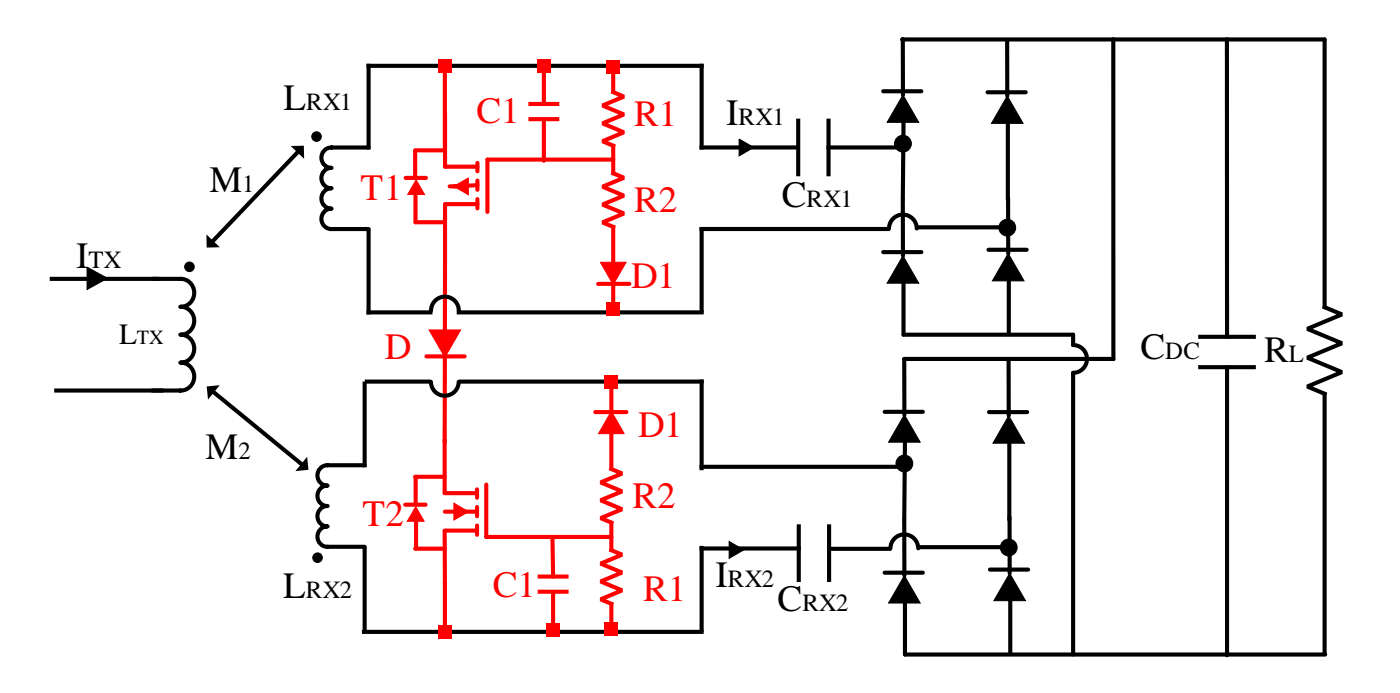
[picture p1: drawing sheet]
<svg xmlns="http://www.w3.org/2000/svg" width="240mm" height="119mm" viewBox="0 0 240 119" stroke-linecap="round" stroke-linejoin="round" font-family="sans-serif">
<g fill="none" stroke="#000" stroke-width=".71">
<path d="M63.2 11.3h57.2v14h16.1M151.6 15.6h6.5M154.8 6.8h72.5M154.9 6.7v9.6M169.5 15.8h6.5M172.8 6.9l.1 9.6M172.9 19.4v14.9M51.3 25.9l-14.9 15.6M63.2 25.3h-6.3a1.75 1.75 0 0 0-1.7 1.7 1.75 1.75 0 0 0 1.7 1.8 1.75 1.75 0 0 0-1.7 1.7 1.75 1.75 0 0 0 1.7 1.8 1.75 1.75 0 0 0-1.7 1.7 1.75 1.75 0 0 0 1.7 1.8 1.75 1.75 0 0 0-1.7 1.7 1.75 1.75 0 0 0 1.7 1.8h6.3M137 20.7v9.2M142.2 25.3h12.7M142.2 20.7v9.2"/>
<path d="M152.4 39.3h-32v14M152.6 39.2a2.38 2.38 0 0 1 2.3-2.4 2.38 2.38 0 0 1 2.4 2.4M155 21l-.1 22.9M157.8 39h15.2M173 33.9v9.5M8.9 47.8h22a2.39 2.39 0 0 1 2.4 2.4 2.39 2.39 0 0 1-2.4 2.4 2.39 2.39 0 0 1 2.4 2.4 2.39 2.39 0 0 1-2.4 2.4 2.39 2.39 0 0 1 2.4 2.4 2.39 2.39 0 0 1-2.4 2.4 2.39 2.39 0 0 1 2.4 2.4 2.39 2.39 0 0 1-2.4 2.3h-4.7M78.7 53.6h41.7M151.6 43.2h6.5M155 48.5v8.9h29.1M169.6 42.8h6.6M173.1 48.1v8.9M36.5 67.1l15.4 12.6"/>
<path d="M79.1 65.4h41.3v14.9M120.4 80h33.9M120.4 94h16.7M137.1 90.2v9.2M142.3 90.2v9.2M142.8 94.1h9.8M62.5 108.3h57.9"/>
</g>
<g fill="#000">
<path d="M49.9 25h2.2l.1 2.2zM126.8 23.8l2.5 1.5-2.5 1.4zM154.9 16.3l2.8 4.7h-5.5zM172.9 16.5l2.7 4.6h-5.5zM14.9 45.8l3.5 1.9-3.5 1.9zM35.4 40.2l2.3 2.2h-2.2zM154.9 43.9l2.8 4.6h-5.5zM173 43.4l2.7 4.7h-5.4zM35.5 66.3l2.2-.3-2 2.5zM52.7 78.3l.2 2.2-2.2 .3zM125.1 92.8l2.5 1.5-2.5 1.4z"/>
<circle cx="54.3" cy="23.4" r=".82"/>
<circle cx="154.9" cy="24.6" r="1.44"/>
<circle cx="172.9" cy="39" r="1.44"/>
<circle cx="32.5" cy="45.7" r=".82"/>
<circle cx="54.5" cy="95.6" r=".82"/>
</g>
<g fill="none" stroke="#000" stroke-width=".17">
<path d="M154.9 16.3l2.8 4.7h-5.5zM172.9 16.5l2.7 4.6h-5.5zM126.8 23.8l2.5 1.5-2.5 1.4zM14.9 45.8l3.5 1.9-3.5 1.9zM154.9 43.9l2.8 4.6h-5.5zM173 43.4l2.7 4.7h-5.4zM125.1 92.8l2.5 1.5-2.5 1.4z"/>
<circle cx="54.3" cy="23.4" r=".82"/>
<circle cx="154.9" cy="24.6" r="1.44"/>
<circle cx="172.9" cy="39" r="1.44"/>
<circle cx="32.5" cy="45.7" r=".82"/>
<circle cx="54.5" cy="95.6" r=".82"/>
</g>
<path d="M76.3 11.6v13.2" fill="none" stroke="#f00" stroke-width=".71"/>
<path d="M75.1 10.1h2.4v2.4h-2.4z" fill-rule="evenodd" fill="#f00"/>
<path d="M81.9 83.9v1.4M81.9 86.9v1.6M81.9 90.1v1.6" fill="none" stroke="#f00" stroke-width=".71"/>
<path d="M77.9 86.3l2.5 1.4-2.5 1.5z" fill="#f00"/>
<path d="M77.9 86.3l2.5 1.4-2.5 1.5z" fill="none" stroke="#f00" stroke-width=".17"/>
<path d="M76.3 91v9.2M76.3 84.5h5.6M76.3 91h5.6M76.3 87.7h2.4M79.5 87.7h2.4" fill="none" stroke="#f00" stroke-width=".71"/>
<path d="M71.3 86.9l1.5 2.5h-2.9z" fill="#f00"/>
<path d="M71.3 86.9l1.5 2.5h-2.9z" fill="none" stroke="#f00" stroke-width=".17"/>
<path d="M81.9 27.9v1.5M81.9 31v1.5M81.9 34.1v1.6M76.3 75.4v9.1M69.5 86.5h3.5M71.2 94.1h5.1M71.2 81.7h5.1M71.3 81.8v4.5M71.4 89.4v4.7" fill="none" stroke="#f00" stroke-width=".71"/>
<path d="M77.9 31.9l2.5-1.4v2.9z" fill="#f00"/>
<path d="M77.9 31.9l2.5-1.4v2.9z" fill="none" stroke="#f00" stroke-width=".17"/>
<path d="M76.4 35.1v8.9M76.4 28.6h5.5M76.4 35h5.5M77.2 31.9h2.3M81.9 31.7l-4 .2" fill="none" stroke="#f00" stroke-width=".71"/>
<path d="M71.4 30.8l1.4 2.5h-2.8z" fill="#f00"/>
<path d="M71.4 30.8l1.4 2.5h-2.8z" fill="none" stroke="#f00" stroke-width=".17"/>
<path d="M76.4 19.4v9.2M69.6 30.5h3.5M71.2 25.8v4.7M71.3 33.5v4.6h5.1M71.3 25.8h5.1" fill="none" stroke="#f00" stroke-width=".71"/>
<path d="M73.6 56.6h5.5l-2.8 4.7z" fill="#f00"/>
<path d="M73.6 56.6h5.5l-2.8 4.7z" fill="none" stroke="#f00" stroke-width=".17"/>
<path d="M105.2 27.4h-21.6v8.9M76.4 44l-.1 14.1M73.2 61.1h6.5M76.3 61.3v14.5M83.4 83.1v8.9h21.5M76.3 100.2v7.8" fill="none" stroke="#f00" stroke-width=".71"/>
<path d="M75.2 107.1h2.3v2.4h-2.3z" fill-rule="evenodd" fill="#f00"/>
<path d="M63.2 11.3v14M63.2 39.6v14h10.7M74 53.2a2.38 2.38 0 0 1 2.3-2.3 2.38 2.38 0 0 1 2.4 2.3M62.6 65.8v14h-6.4a1.75 1.75 0 0 0-1.7 1.7 1.75 1.75 0 0 0 1.7 1.8 1.75 1.75 0 0 0-1.7 1.7 1.75 1.75 0 0 0 1.7 1.7 1.75 1.75 0 0 0-1.7 1.8 1.75 1.75 0 0 0 1.7 1.7 1.75 1.75 0 0 0-1.7 1.8 1.75 1.75 0 0 0 1.7 1.7h6.4M63 65.4h10.6M73.9 65.5a2.38 2.38 0 0 0 2.4 2.3 2.38 2.38 0 0 0 2.4-2.3M62.6 94v14M120.4 93.9v14" fill="none" stroke="#000" stroke-width=".71"/>
<path d="M105.2 15.8l1.9 .8-3.7 1.5 3.7 1.5-3.7 1.5 3.7 1.6-3.7 1.5 1.8 .8" fill="none" stroke="#f00" stroke-width=".71"/>
<path d="M103 45h4.4l-2.2 3.8z" fill="#f00"/>
<path d="M103 45h4.4l-2.2 3.8z" fill="none" stroke="#f00" stroke-width=".17"/>
<path d="M102.6 48.7h5.4M105.2 48.8v3.9" fill="none" stroke="#f00" stroke-width=".71"/>
<path d="M104 51.9h2.4v2.3h-2.4z" fill-rule="evenodd" fill="#f00"/>
<path d="M105.2 11.8v3.9M105.2 25v4.7l1.9 .8-3.7 1.5 3.7 1.5-3.7 1.6 3.7 1.5-3.7 1.5 1.8 .8v7.3" fill="none" stroke="#f00" stroke-width=".71"/>
<path d="M104 10.2h2.4v2.4h-2.4z" fill-rule="evenodd" fill="#f00"/>
<path d="M91 17.8h4.6M93.3 11.6v5.7M91 20.4h4.6M93.3 20.4v7.2" fill="none" stroke="#f00" stroke-width=".71"/>
<path d="M92.1 10.1h2.4v2.4h-2.4z" fill-rule="evenodd" fill="#f00"/>
<path d="M104.9 94.3l1.8 .8-3.6 1.5 3.6 1.5-3.6 1.6 3.6 1.5-3.6 1.5 1.8 .8" fill="none" stroke="#f00" stroke-width=".71"/>
<path d="M104.9 70.5l2.2 3.8h-4.4z" fill="#f00"/>
<path d="M104.9 70.5l2.2 3.8h-4.4z" fill="none" stroke="#f00" stroke-width=".17"/>
<path d="M102.1 70.6h5.4M104.9 65.8v4.7" fill="none" stroke="#f00" stroke-width=".71"/>
<path d="M103.7 64.2h2.4v2.4h-2.4z" fill-rule="evenodd" fill="#f00"/>
<path d="M104.9 73.1v7.3l1.8 .8-3.6 1.5 3.6 1.5-3.6 1.6 3.6 1.5-3.6 1.5 1.8 .8v4.7M104.9 103.6v3.9" fill="none" stroke="#f00" stroke-width=".71"/>
<path d="M103.7 106.7h2.4v2.4h-2.4z" fill-rule="evenodd" fill="#f00"/>
<path d="M92.6 98.8h4.6M94.8 92l.1 6.8M92.6 101.4h4.6M94.9 101.9v5.7" fill="none" stroke="#f00" stroke-width=".71"/>
<path d="M93.7 106.8h2.4v2.4h-2.4z" fill-rule="evenodd" fill="#f00"/>
<g fill="none" stroke="#000" stroke-width=".71">
<path d="M191 6.7l.1 54.9M210.5 6.7l.1 51M227.3 6.8v45.9l3 1.2-6 2.5 6 2.4-6 2.5 6 2.5-6 2.5 3 1.2v44.4M184.1 57.4v1.8a2.38 2.38 0 0 1 2.4 2.3 2.38 2.38 0 0 1-2.4 2.4v48.3M206 57.7h9.2M9.7 66.9h18M151.8 70.6h6.6M155.3 75.8l-.1 22.9M169.7 70.6h6.6M173.1 61.7v9.6M173.2 74.2v14.9M191.1 61.5h-35.9v9.6"/>
<path d="M206 62.9h9.2M210.6 62.9v49.4M151.8 98.2h6.6M152.8 94a2.38 2.38 0 0 1 2.4-2.4 2.38 2.38 0 0 1 2.4 2.4M158 93.8h15.3M169.9 97.6h6.5M173.2 88.7l.1 9.6M155.3 103.4v8.8h72.1M173.4 103v8.8"/>
</g>
<g fill="#000">
<path d="M155.2 71.1l2.7 4.7h-5.4zM173.1 71.3l2.7 4.7h-5.4zM155.2 98.7l2.7 4.7h-5.4zM173.3 98.3l2.7 4.7h-5.4z"/>
<circle cx="155.2" cy="79.5" r="1.44"/>
<circle cx="173.1" cy="93.9" r="1.44"/>
</g>
<g fill="none" stroke="#000" stroke-width=".17">
<path d="M155.2 71.1l2.7 4.7h-5.4zM173.1 71.3l2.7 4.7h-5.4zM155.2 98.7l2.7 4.7h-5.4zM173.3 98.3l2.7 4.7h-5.4z"/>
<circle cx="155.2" cy="79.5" r="1.44"/>
<circle cx="173.1" cy="93.9" r="1.44"/>
</g>
<g font-size="6.4">
<text x="48.6" y="18.9">L</text>
<text x="124.6" y="21.4">I</text>
<text x="35.9" y="32.9">M</text>
<text x="134.2" y="35.5">C</text>
<text x="13" y="45.9">I</text>
<text x="195.7" y="61.5">C</text>
<text x="216.9" y="62.1">R</text>
<text x="35.3" y="78.7">M</text>
<text x="122.8" y="100.6">I</text>
<text x="48.6" y="102.6">L</text>
<text x="133.4" y="104.8">C</text>
</g>
<g font-size="6.4" fill="#f00">
<text x="81.8" y="21.1">C1</text>
<text x="108.8" y="21.6">R1</text>
<text x="61.9" y="34.3">T1</text>
<text x="108.8" y="36.3">R2</text>
<text x="108.3" y="49.4">D1</text>
<text x="66" y="61.5">D</text>
<text x="109.5" y="74.9">D1</text>
<text x="108.5" y="87.1">R2</text>
<text x="62.2" y="90.2">T2</text>
<text x="84.6" y="102.4">C1</text>
<text x="110.4" y="103.1">R1</text>
</g>
<text font-size="5" x="20.5" y="59">L</text>
<g font-size="4.2">
<text x="52.5" y="18.9">RX1</text>
<text x="126.7" y="21.4">RX1</text>
<text x="41.6" y="32.9">1</text>
<text x="138.4" y="35.5">RX1</text>
<text x="15.2" y="45.9">TX</text>
<text x="199.9" y="61.5">DC</text>
<text x="221.2" y="62.1">L</text>
<text x="40.9" y="78.7">2</text>
<text x="124.9" y="100.6">RX2</text>
<text x="52.5" y="102.6">RX2</text>
<text x="137.7" y="104.8">RX2</text>
</g>
<text font-size="3.4" x="23.5" y="59">TX</text>
</svg>
